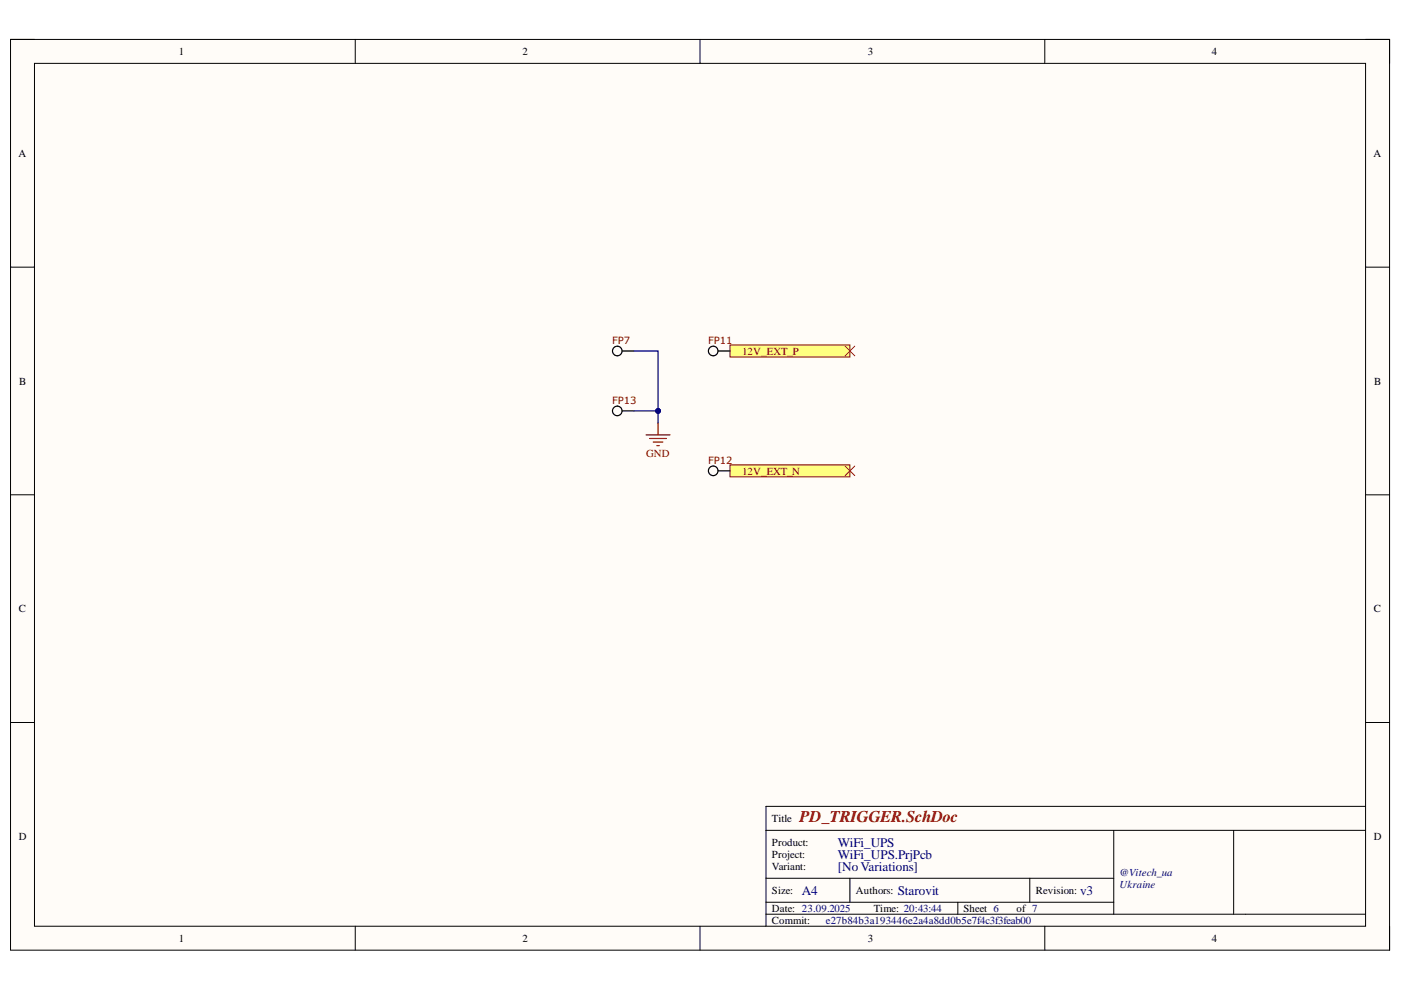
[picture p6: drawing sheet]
<svg xmlns="http://www.w3.org/2000/svg" width="297mm" height="210mm" viewBox="0 0 297 210" stroke-linecap="round" stroke-linejoin="round" font-family="sans-serif">
<path d="M2.2 8.4h292.4v193.1h-292.4z" fill-rule="evenodd" fill="#fffcf8"/>
<path d="M2.2 8.4h292.4v193.1h-292.4z" fill="none" stroke="#000" stroke-width=".21"/>
<path d="M7.3 13.4h282.2v183h-282.2z" fill-rule="evenodd" fill="#fffcf8"/>
<g fill="none" stroke="#000" stroke-width=".21">
<path d="M2.2 8.4h5.1M7.3 13.4h282.2v183h-282.2zM75.3 8.4v5M148.4 8.4v5M221.5 8.4v5M289.5 8.4h5.1v5M2.2 56.6h5.1M289.5 56.6h5.1M2.2 104.9h5.1M289.5 104.9h5.1M2.2 153.2h5.1M289.5 153.2h5.1"/>
<path d="M162.4 176.1h127.1M236.1 176.1v17.7M261.6 176.1v17.7M289.5 171h-127.1v25.4M75.3 196.4v5.1M148.4 196.4v5.1M162.4 186.2h73.7M162.4 193.8h127.1M162.4 191.3h73.7M180.2 186.2v5.1M203.1 191.3v2.5M218.3 186.2v5.1"/>
<path d="M221.5 196.4v5.1M294.6 196.4v5.1"/>
</g>
<path d="M154.8 73.1h25.4v2.6h-25.4z" fill-rule="evenodd" fill="#ffff80"/>
<path d="M154.8 73.1h25.4v2.6h-25.4z" fill="none" stroke="#800000" stroke-width=".21"/>
<path d="M154.8 98.6h25.4v2.5h-25.4z" fill-rule="evenodd" fill="#ffff80"/>
<path d="M154.8 98.6h25.4v2.5h-25.4z" fill="none" stroke="#800000" stroke-width=".21"/>
<path d="M179.2 73.4l2 2M181.2 73.4l-2 2M179.2 98.8l2 2M181.2 98.8l-2 2" fill="none" stroke="#f00" stroke-width=".21"/>
<g fill="none" stroke="#000" stroke-width=".25">
<path d="M131.9 74.4h2.5M152.2 74.4h2.6M131.9 87.1h2.5M152.2 99.8h2.6"/>
<circle cx="130.9" cy="74.4" r="1.02"/>
<circle cx="151.2" cy="74.4" r="1.02"/>
<circle cx="130.9" cy="87.1" r="1.02"/>
<circle cx="151.2" cy="99.8" r="1.02"/>
</g>
<path d="M137 92.2h5.1M137.7 93h3.6M138.5 93.7h2M139.3 94.5h.5M139.5 89.7v2.5" fill="none" stroke="#800000" stroke-width=".25"/>
<path d="M134.4 74.4h5.1v15.3" fill="none" stroke="#000080" stroke-width=".25"/>
<circle cx="139.5" cy="87.1" r=".51" fill="#000080"/>
<circle cx="139.5" cy="87.1" r=".51" fill="none" stroke="#000080" stroke-width=".21"/>
<path d="M134.4 87.1h5.1" fill="none" stroke="#000080" stroke-width=".25"/>
<circle cx="139.5" cy="87.1" r=".51" fill="#000080"/>
<circle cx="139.5" cy="87.1" r=".51" fill="none" stroke="#000080" stroke-width=".21"/>
<text font-size="3.5" fill="#800000" x="169.5" y="174.3">PD_TRIGGER.SchDoc</text>
<g font-size="2.8" fill="#000080">
<text x="177.6" y="179.6">WiFi_UPS</text>
<text x="177.6" y="182.1">WiFi_UPS.PrjPcb</text>
<text x="177.6" y="184.6">[NoVariations]</text>
<text x="170" y="189.7">A4</text>
<text x="190.3" y="189.7">Starovit</text>
<text x="229" y="189.7">v3</text>
</g>
<g font-size="2.3">
<text x="37.9" y="11.7">1</text>
<text x="110.8" y="11.7">2</text>
<text x="184" y="11.7">3</text>
<text x="256.9" y="11.7">4</text>
<text x="3.9" y="33.3">A</text>
<text x="291.2" y="33.3">A</text>
<text x="4.1" y="81.5">B</text>
<text x="291.4" y="81.5">B</text>
<text x="4" y="129.8">C</text>
<text x="291.3" y="129.8">C</text>
<text x="4" y="178.1">D</text>
<text x="163.7" y="174.3">Title</text>
<text x="163.7" y="179.4">Product:</text>
<text x="291.3" y="178.1">D</text>
<text x="163.7" y="181.9">Project:</text>
<text x="163.7" y="184.5">Variant:</text>
<text x="163.7" y="189.5">Size:</text>
<text x="181.4" y="189.5">Authors:</text>
<text x="219.6" y="189.5">Revision:</text>
<text x="163.7" y="193.3">Date: 23.09.2025</text>
<text x="163.7" y="195.9">Commit:</text>
<text x="185.3" y="193.3">Time: 20:43:44</text>
<text x="204.3" y="193.3">Sheet 6</text>
<text x="215.6" y="193.3">of 7</text>
<text x="37.9" y="199.7">1</text>
<text x="110.8" y="199.7">2</text>
<text x="184" y="199.7">3</text>
<text x="256.9" y="199.7">4</text>
</g>
<g font-size="2.3" fill="#800000">
<text x="157.3" y="75.2">12V_EXT_P</text>
<text x="137" y="96.8">GND</text>
<text x="157.3" y="100.6">12V_EXT_N</text>
</g>
<g font-size="2.3" fill="#000080">
<text x="237.4" y="185.7">@Vitech_ua</text>
<text x="237.4" y="188.3">Ukraine</text>
<text x="175.1" y="195.9">e27b84b3a193446e2a4a8dd0b5e7f4c3f3feab00</text>
</g>
<g font-size="2.1" fill="#800000">
<text x="129.8" y="73">FP7</text>
<text x="150.1" y="73">FP11</text>
<text x="129.8" y="85.7">FP13</text>
<text x="150.1" y="98.4">FP12</text>
</g>
</svg>
